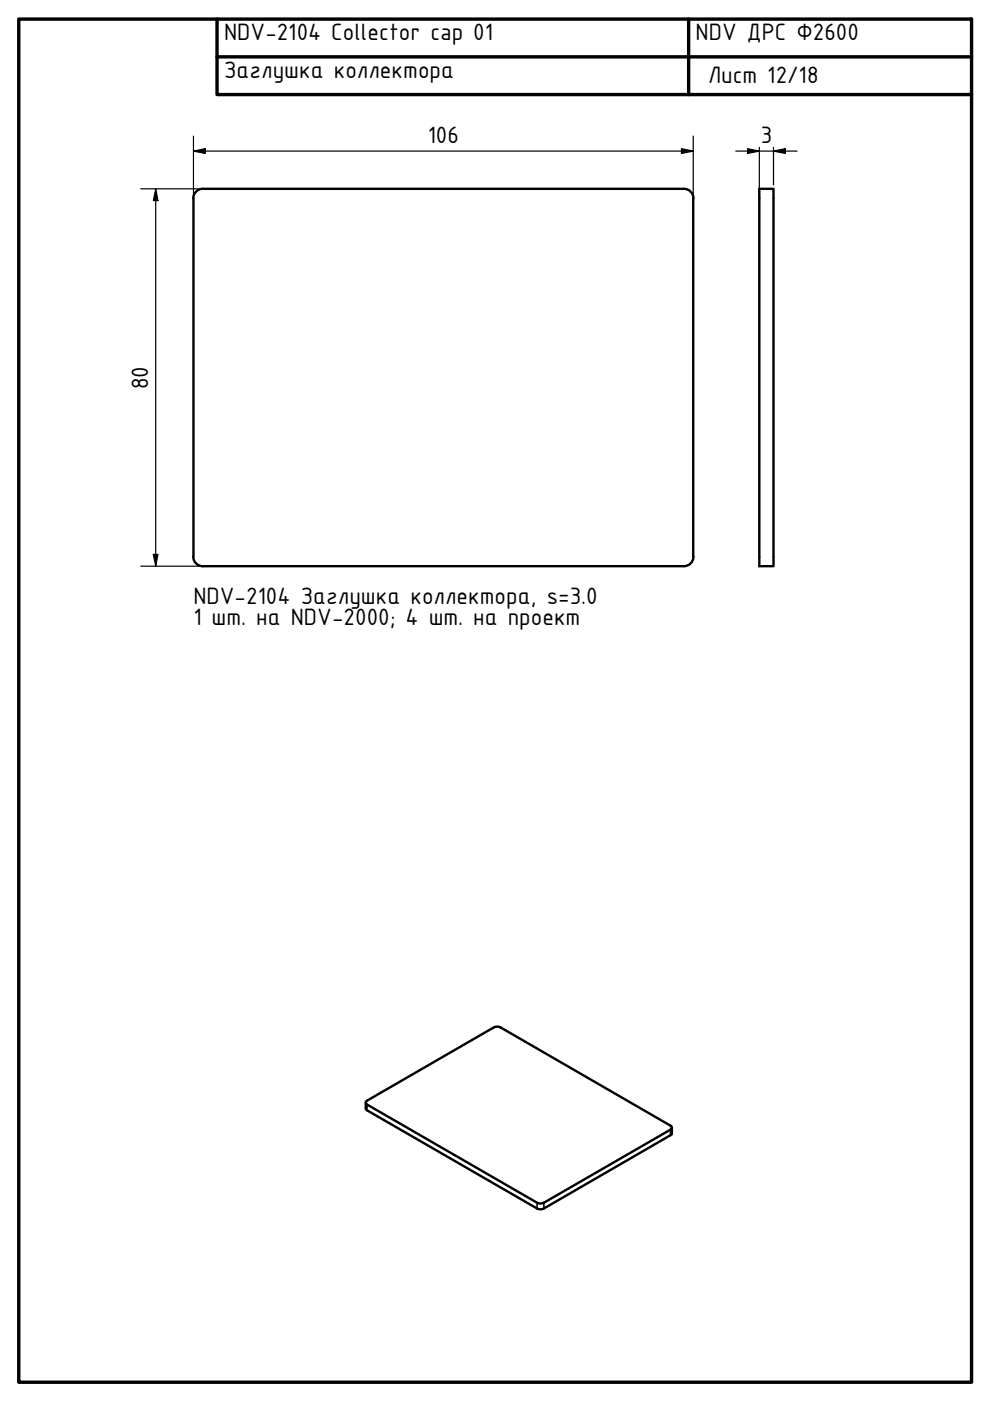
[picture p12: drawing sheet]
<svg xmlns="http://www.w3.org/2000/svg" width="210mm" height="297mm" viewBox="0 0 210 297" stroke-linecap="round" stroke-linejoin="round" font-family="sans-serif">
<!-- layer: Visible (ISO) -->
<path d="M41 42v76.1M145 40h-102a2.01 2.01 0 0 0-2 2M145 40a2.01 2.01 0 0 1 2 2M147 42v76.1M161 40h3v80h-3zM41 118a2.01 2.01 0 0 0 2 2h102M147 118a2.01 2.01 0 0 1-2 2M77.6 233.8v1.2l.2 .4 36.1 20.8a1.61 1.61 0 0 0 1.4 0l26.9-15.5 .3-.4v-1.2M77.6 233.5l27.1-15.7a1.61 1.61 0 0 1 1.4 0l36.3 21.1v.4l-.2 .2-26.9 15.5a1.61 1.61 0 0 1-1.4 0l-36.1-20.8-.2-.2z" fill="none" stroke="#000" stroke-width=".51"/>
<!-- layer: Visible Narrow (ISO) -->
<path d="M77.8 234.2v1.2M142.2 239.5v1.2M113.9 255v1.2M115.3 255v1.2" fill="none" stroke="#000" stroke-width=".34"/>
<!-- layer: Border (ISO) -->
<path d="M4 4h202v289.1h-202zM46 4v16.1h160M46 12.1h160M146 4v16.1" fill="none" stroke="#000" stroke-width=".72"/>
<!-- layer: Dimension (ISO) -->
<g fill="none" stroke="#000" stroke-width=".25">
<path d="M41 32l2.5-.5v1zM41 32h106M41 28.9v12.3M144.5 31.5l2.5 .5-2.5 .5zM147 28.9v12.3M156 32h13M158.5 31.5l2.5 .5-2.5 .5zM161 31.2v86M164 32l2.5-.5v1zM164 31.2v8M29.8 40h12.4M33 40l.5 2.5h-1z"/>
<path d="M33 40v80M32.5 117.5h1l-.5 2.5zM29.8 120h114.4"/>
</g>
<path d="M41 32l2.5-.5v1zM144.5 31.5l2.5 .5-2.5 .5zM158.5 31.5l2.5 .5-2.5 .5zM164 32l2.5-.5v1zM33 40l.5 2.5h-1zM32.5 117.5h1l-.5 2.5z" fill="#000"/>
<g font-size="5.4">
<text x="47.5" y="8.5">NDV-2104 Collector cap 01</text>
<text x="147.5" y="8.5">NDV ДРС Ф2600</text>
<text x="47.5" y="16.5">Заглушка коллектора</text>
<text x="150.1" y="17.6">Лист 12/18</text>
<text x="90.7" y="30.4">106</text>
<text x="161.3" y="30.4">3</text>
<text x="31.4" y="82.5" transform="rotate(-90 31.4 82.5)">80</text>
<text x="41" y="128">NDV-2104 Заглушка коллектора, s=3.0</text>
<text x="41" y="132.5">1 шт. на NDV-2000; 4 шт. на проект</text>
</g>
</svg>
